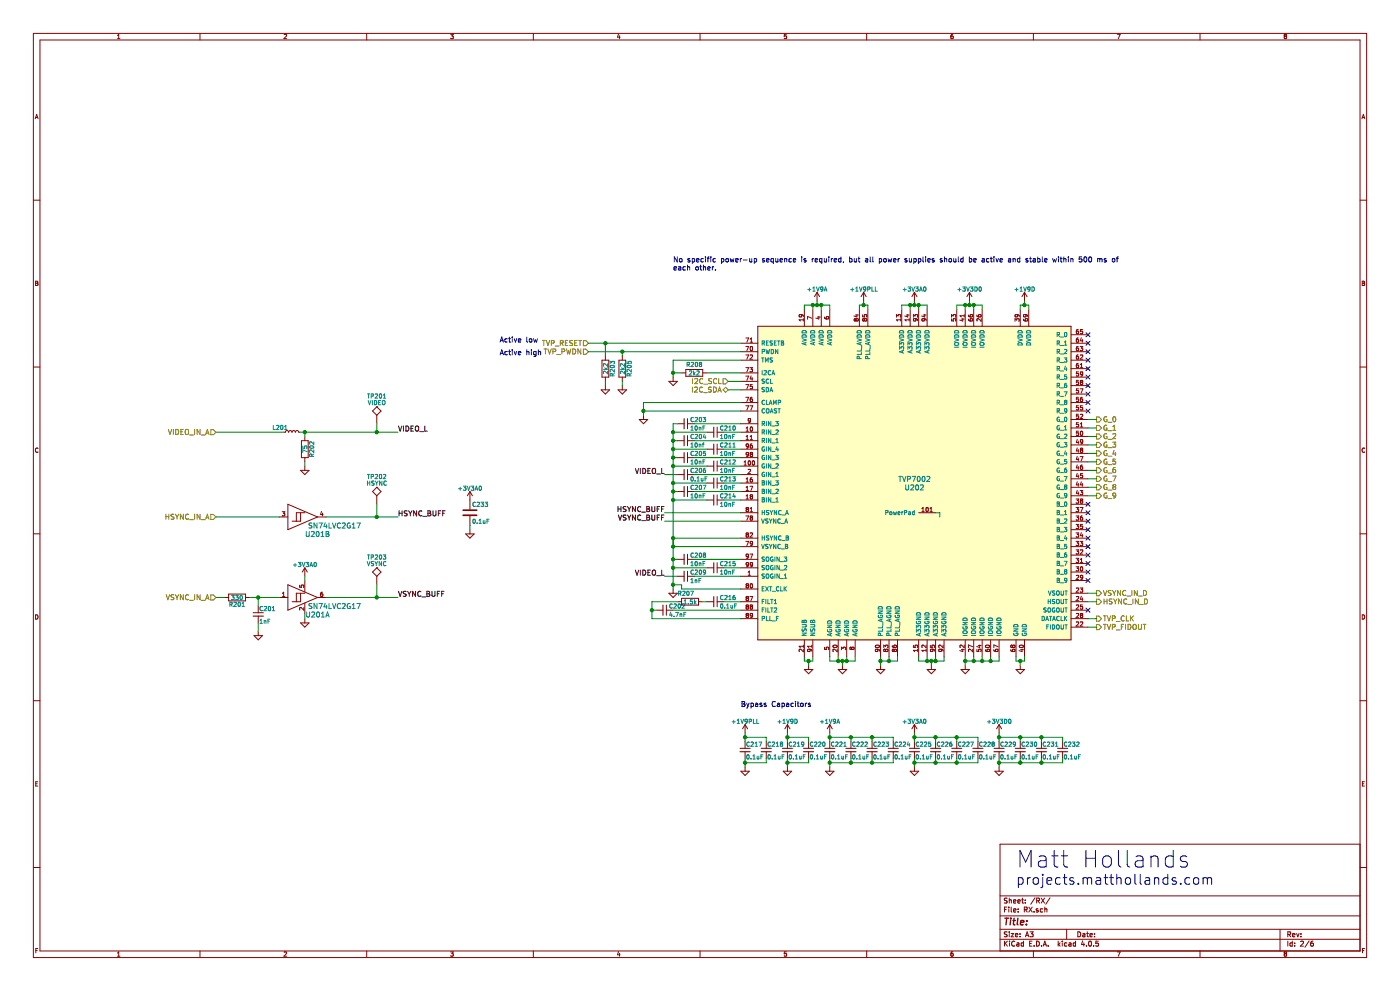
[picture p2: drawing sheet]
EESchema Schematic File Version 2
LIBS:power
LIBS:device
LIBS:transistors
LIBS:conn
LIBS:linear
LIBS:regul
LIBS:74xx
LIBS:cmos4000
LIBS:adc-dac
LIBS:memory
LIBS:xilinx
LIBS:microcontrollers
LIBS:dsp
LIBS:microchip
LIBS:analog_switches
LIBS:motorola
LIBS:texas
LIBS:intel
LIBS:audio
LIBS:interface
LIBS:digital-audio
LIBS:philips
LIBS:display
LIBS:cypress
LIBS:siliconi
LIBS:opto
LIBS:atmel
LIBS:contrib
LIBS:valves
LIBS:ADV7125
LIBS:TVP7002
LIBS:74LVC
LIBS:ice40hx8k-bg121
LIBS:More_Power
LIBS:Micron
LIBS:AD1580
LIBS:HP2VGA-cache
EELAYER 25 0
EELAYER END
$Descr A3 16535 11693
encoding utf-8
Sheet 2 6
Title ""
Date ""
Rev ""
Comp ""
Comment1 ""
Comment2 ""
Comment3 ""
Comment4 ""
$EndDescr
$Comp
L C_Small C204
U 1 1
P 8100 5200
F 0 "C204" V 8050 5250 50  0000 L CNN
F 1 "10nf" V 8150 5250 50  0000 L CNN
F 2 "Capacitors_SMD:C_0603" H 8100 5200 50  0001 C CNN
F 3 "" H 8100 5200 50  0000 C CNN
	1    8100 5200
	0    1    1    0   
$EndComp
$Comp
L C_Small C206
U 1 1
P 8100 5600
F 0 "C206" V 8050 5650 50  0000 L CNN
F 1 "0.1uF" V 8150 5650 50  0000 L CNN
F 2 "Capacitors_SMD:C_0603" H 8100 5600 50  0001 C CNN
F 3 "" H 8100 5600 50  0000 C CNN
	1    8100 5600
	0    1    1    0   
$EndComp
$Comp
L C_Small C203
U 1 1
P 8100 5000
F 0 "C203" V 8050 5050 50  0000 L CNN
F 1 "10nF" V 8150 5050 50  0000 L CNN
F 2 "Capacitors_SMD:C_0603" H 8100 5000 50  0001 C CNN
F 3 "" H 8100 5000 50  0000 C CNN
	1    8100 5000
	0    1    1    0   
$EndComp
$Comp
L C_Small C214
U 1 1
P 8450 5900
F 0 "C214" V 8400 5950 50  0000 L CNN
F 1 "10nF" V 8500 5950 50  0000 L CNN
F 2 "Capacitors_SMD:C_0603" H 8450 5900 50  0001 C CNN
F 3 "" H 8450 5900 50  0000 C CNN
	1    8450 5900
	0    1    1    0   
$EndComp
$Comp
L C_Small C210
U 1 1
P 8450 5100
F 0 "C210" V 8400 5150 50  0000 L CNN
F 1 "10nF" V 8500 5150 50  0000 L CNN
F 2 "Capacitors_SMD:C_0603" H 8450 5100 50  0001 C CNN
F 3 "" H 8450 5100 50  0000 C CNN
	1    8450 5100
	0    1    1    0   
$EndComp
$Comp
L C_Small C211
U 1 1
P 8450 5300
F 0 "C211" V 8400 5350 50  0000 L CNN
F 1 "10nF" V 8500 5350 50  0000 L CNN
F 2 "Capacitors_SMD:C_0603" H 8450 5300 50  0001 C CNN
F 3 "" H 8450 5300 50  0000 C CNN
	1    8450 5300
	0    1    1    0   
$EndComp
$Comp
L C_Small C205
U 1 1
P 8100 5400
F 0 "C205" V 8050 5450 50  0000 L CNN
F 1 "10nF" V 8150 5450 50  0000 L CNN
F 2 "Capacitors_SMD:C_0603" H 8100 5400 50  0001 C CNN
F 3 "" H 8100 5400 50  0000 C CNN
	1    8100 5400
	0    1    1    0   
$EndComp
$Comp
L C_Small C212
U 1 1
P 8450 5500
F 0 "C212" V 8400 5550 50  0000 L CNN
F 1 "10nF" V 8500 5550 50  0000 L CNN
F 2 "Capacitors_SMD:C_0603" H 8450 5500 50  0001 C CNN
F 3 "" H 8450 5500 50  0000 C CNN
	1    8450 5500
	0    1    1    0   
$EndComp
$Comp
L C_Small C213
U 1 1
P 8450 5700
F 0 "C213" V 8400 5750 50  0000 L CNN
F 1 "10nF" V 8500 5750 50  0000 L CNN
F 2 "Capacitors_SMD:C_0603" H 8450 5700 50  0001 C CNN
F 3 "" H 8450 5700 50  0000 C CNN
	1    8450 5700
	0    1    1    0   
$EndComp
$Comp
L C_Small C207
U 1 1
P 8100 5800
F 0 "C207" V 8050 5850 50  0000 L CNN
F 1 "10nF" V 8150 5850 50  0000 L CNN
F 2 "Capacitors_SMD:C_0603" H 8100 5800 50  0001 C CNN
F 3 "" H 8100 5800 50  0000 C CNN
	1    8100 5800
	0    1    1    0   
$EndComp
$Comp
L C_Small C208
U 1 1
P 8100 6600
F 0 "C208" V 8050 6650 50  0000 L CNN
F 1 "10nF" V 8150 6650 50  0000 L CNN
F 2 "Capacitors_SMD:C_0603" H 8100 6600 50  0001 C CNN
F 3 "" H 8100 6600 50  0000 C CNN
	1    8100 6600
	0    1    1    0   
$EndComp
$Comp
L C_Small C215
U 1 1
P 8450 6700
F 0 "C215" V 8400 6750 50  0000 L CNN
F 1 "10nF" V 8500 6750 50  0000 L CNN
F 2 "Capacitors_SMD:C_0603" H 8450 6700 50  0001 C CNN
F 3 "" H 8450 6700 50  0000 C CNN
	1    8450 6700
	0    1    1    0   
$EndComp
$Comp
L C_Small C209
U 1 1
P 8100 6800
F 0 "C209" V 8050 6850 50  0000 L CNN
F 1 "1nF" V 8150 6850 50  0000 L CNN
F 2 "Capacitors_SMD:C_0603" H 8100 6800 50  0001 C CNN
F 3 "" H 8100 6800 50  0000 C CNN
	1    8100 6800
	0    1    1    0   
$EndComp
$Comp
L GND #PWR059
U 1 1
P 7950 6950
F 0 "#PWR059" H 7950 6700 50  0001 C CNN
F 1 "GND" H 7950 6800 50  0001 C CNN
F 2 "" H 7950 6950 50  0000 C CNN
F 3 "" H 7950 6950 50  0000 C CNN
	1    7950 6950
	1    0    0    -1  
$EndComp
$Comp
L C_Small C216
U 1 1
P 8450 7100
F 0 "C216" V 8400 7150 50  0000 L CNN
F 1 "0.1uF" V 8500 7150 50  0000 L CNN
F 2 "Capacitors_SMD:C_0603" H 8450 7100 50  0001 C CNN
F 3 "" H 8450 7100 50  0000 C CNN
	1    8450 7100
	0    1    1    0   
$EndComp
$Comp
L C_Small C202
U 1 1
P 7850 7200
F 0 "C202" V 7800 7250 50  0000 L CNN
F 1 "4.7nF" V 7900 7250 50  0000 L CNN
F 2 "Capacitors_SMD:C_0603" H 7850 7200 50  0001 C CNN
F 3 "" H 7850 7200 50  0000 C CNN
	1    7850 7200
	0    1    1    0   
$EndComp
$Comp
L GND #PWR060
U 1 1
P 7950 4450
F 0 "#PWR060" H 7950 4200 50  0001 C CNN
F 1 "GND" H 7950 4300 50  0001 C CNN
F 2 "" H 7950 4450 50  0000 C CNN
F 3 "" H 7950 4450 50  0000 C CNN
	1    7950 4450
	1    0    0    -1  
$EndComp
$Comp
L R R207
U 1 1
P 8150 7100
F 0 "R207" V 8050 7050 50  0000 C CNN
F 1 "1.5k" V 8150 7100 50  0000 C CNN
F 2 "Resistors_SMD:R_0603" V 8080 7100 50  0001 C CNN
F 3 "" H 8150 7100 50  0000 C CNN
	1    8150 7100
	0    1    1    0   
$EndComp
Text Notes 7950 3200 0    60   ~ 0
No specific power-up sequence is required, but all power supplies should be active and stable within 500 ms of\neach other.
$Comp
L R R203
U 1 1
P 7150 4350
F 0 "R203" V 7230 4350 50  0000 C CNN
F 1 "2k2" V 7150 4350 50  0000 C CNN
F 2 "Resistors_SMD:R_0603" V 7080 4350 50  0001 C CNN
F 3 "" H 7150 4350 50  0000 C CNN
	1    7150 4350
	1    0    0    -1  
$EndComp
$Comp
L R R205
U 1 1
P 7350 4350
F 0 "R205" V 7430 4350 50  0000 C CNN
F 1 "2k2" V 7350 4350 50  0000 C CNN
F 2 "Resistors_SMD:R_0603" V 7280 4350 50  0001 C CNN
F 3 "" H 7350 4350 50  0000 C CNN
	1    7350 4350
	1    0    0    -1  
$EndComp
$Comp
L GND #PWR061
U 1 1
P 7150 4550
F 0 "#PWR061" H 7150 4300 50  0001 C CNN
F 1 "GND" H 7150 4400 50  0001 C CNN
F 2 "" H 7150 4550 50  0000 C CNN
F 3 "" H 7150 4550 50  0000 C CNN
	1    7150 4550
	1    0    0    -1  
$EndComp
$Comp
L GND #PWR062
U 1 1
P 7350 4550
F 0 "#PWR062" H 7350 4300 50  0001 C CNN
F 1 "GND" H 7350 4400 50  0001 C CNN
F 2 "" H 7350 4550 50  0000 C CNN
F 3 "" H 7350 4550 50  0000 C CNN
	1    7350 4550
	1    0    0    -1  
$EndComp
$Comp
L GND #PWR063
U 1 1
P 9550 7850
F 0 "#PWR063" H 9550 7600 50  0001 C CNN
F 1 "GND" H 9550 7700 50  0001 C CNN
F 2 "" H 9550 7850 50  0000 C CNN
F 3 "" H 9550 7850 50  0000 C CNN
	1    9550 7850
	1    0    0    -1  
$EndComp
$Comp
L GND #PWR064
U 1 1
P 9950 7850
F 0 "#PWR064" H 9950 7600 50  0001 C CNN
F 1 "GND" H 9950 7700 50  0001 C CNN
F 2 "" H 9950 7850 50  0000 C CNN
F 3 "" H 9950 7850 50  0000 C CNN
	1    9950 7850
	1    0    0    -1  
$EndComp
$Comp
L GND #PWR065
U 1 1
P 10400 7850
F 0 "#PWR065" H 10400 7600 50  0001 C CNN
F 1 "GND" H 10400 7700 50  0001 C CNN
F 2 "" H 10400 7850 50  0000 C CNN
F 3 "" H 10400 7850 50  0000 C CNN
	1    10400 7850
	1    0    0    -1  
$EndComp
$Comp
L GND #PWR066
U 1 1
P 11000 7850
F 0 "#PWR066" H 11000 7600 50  0001 C CNN
F 1 "GND" H 11000 7700 50  0001 C CNN
F 2 "" H 11000 7850 50  0000 C CNN
F 3 "" H 11000 7850 50  0000 C CNN
	1    11000 7850
	1    0    0    -1  
$EndComp
$Comp
L GND #PWR067
U 1 1
P 11400 7850
F 0 "#PWR067" H 11400 7600 50  0001 C CNN
F 1 "GND" H 11400 7700 50  0001 C CNN
F 2 "" H 11400 7850 50  0000 C CNN
F 3 "" H 11400 7850 50  0000 C CNN
	1    11400 7850
	1    0    0    -1  
$EndComp
$Comp
L GND #PWR068
U 1 1
P 12050 7850
F 0 "#PWR068" H 12050 7600 50  0001 C CNN
F 1 "GND" H 12050 7700 50  0001 C CNN
F 2 "" H 12050 7850 50  0000 C CNN
F 3 "" H 12050 7850 50  0000 C CNN
	1    12050 7850
	1    0    0    -1  
$EndComp
$Comp
L +1V9D #PWR069
U 1 1
P 12100 3550
F 0 "#PWR069" H 12100 3400 50  0001 C CNN
F 1 "+1V9D" H 12100 3690 50  0000 C CNN
F 2 "" H 12100 3550 50  0000 C CNN
F 3 "" H 12100 3550 50  0000 C CNN
	1    12100 3550
	1    0    0    -1  
$EndComp
$Comp
L +1V9PLL #PWR070
U 1 1
P 10200 3550
F 0 "#PWR070" H 10200 3400 50  0001 C CNN
F 1 "+1V9PLL" H 10200 3690 50  0000 C CNN
F 2 "" H 10200 3550 50  0000 C CNN
F 3 "" H 10200 3550 50  0000 C CNN
	1    10200 3550
	1    0    0    -1  
$EndComp
$Comp
L +1V9A #PWR071
U 1 1
P 9650 3550
F 0 "#PWR071" H 9650 3400 50  0001 C CNN
F 1 "+1V9A" H 9650 3690 50  0000 C CNN
F 2 "" H 9650 3550 50  0000 C CNN
F 3 "" H 9650 3550 50  0000 C CNN
	1    9650 3550
	1    0    0    -1  
$EndComp
$Comp
L +1V9A #PWR072
U 1 1
P 9800 8650
F 0 "#PWR072" H 9800 8500 50  0001 C CNN
F 1 "+1V9A" H 9800 8790 50  0000 C CNN
F 2 "" H 9800 8650 50  0000 C CNN
F 3 "" H 9800 8650 50  0000 C CNN
	1    9800 8650
	1    0    0    -1  
$EndComp
$Comp
L C_Small C221
U 1 1
P 9800 8850
F 0 "C221" H 9810 8920 50  0000 L CNN
F 1 "0.1uF" H 9810 8770 50  0000 L CNN
F 2 "Capacitors_SMD:C_0603" H 9800 8850 50  0001 C CNN
F 3 "" H 9800 8850 50  0000 C CNN
	1    9800 8850
	1    0    0    -1  
$EndComp
$Comp
L C_Small C222
U 1 1
P 10050 8850
F 0 "C222" H 10060 8920 50  0000 L CNN
F 1 "0.1uF" H 10060 8770 50  0000 L CNN
F 2 "Capacitors_SMD:C_0603" H 10050 8850 50  0001 C CNN
F 3 "" H 10050 8850 50  0000 C CNN
	1    10050 8850
	1    0    0    -1  
$EndComp
$Comp
L C_Small C223
U 1 1
P 10300 8850
F 0 "C223" H 10310 8920 50  0000 L CNN
F 1 "0.1uF" H 10310 8770 50  0000 L CNN
F 2 "Capacitors_SMD:C_0603" H 10300 8850 50  0001 C CNN
F 3 "" H 10300 8850 50  0000 C CNN
	1    10300 8850
	1    0    0    -1  
$EndComp
$Comp
L C_Small C224
U 1 1
P 10550 8850
F 0 "C224" H 10560 8920 50  0000 L CNN
F 1 "0.1uF" H 10560 8770 50  0000 L CNN
F 2 "Capacitors_SMD:C_0603" H 10550 8850 50  0001 C CNN
F 3 "" H 10550 8850 50  0000 C CNN
	1    10550 8850
	1    0    0    -1  
$EndComp
$Comp
L GND #PWR073
U 1 1
P 9800 9050
F 0 "#PWR073" H 9800 8800 50  0001 C CNN
F 1 "GND" H 9800 8900 50  0001 C CNN
F 2 "" H 9800 9050 50  0000 C CNN
F 3 "" H 9800 9050 50  0000 C CNN
	1    9800 9050
	1    0    0    -1  
$EndComp
$Comp
L C_Small C225
U 1 1
P 10800 8850
F 0 "C225" H 10810 8920 50  0000 L CNN
F 1 "0.1uF" H 10810 8770 50  0000 L CNN
F 2 "Capacitors_SMD:C_0603" H 10800 8850 50  0001 C CNN
F 3 "" H 10800 8850 50  0000 C CNN
	1    10800 8850
	1    0    0    -1  
$EndComp
$Comp
L C_Small C226
U 1 1
P 11050 8850
F 0 "C226" H 11060 8920 50  0000 L CNN
F 1 "0.1uF" H 11060 8770 50  0000 L CNN
F 2 "Capacitors_SMD:C_0603" H 11050 8850 50  0001 C CNN
F 3 "" H 11050 8850 50  0000 C CNN
	1    11050 8850
	1    0    0    -1  
$EndComp
$Comp
L C_Small C227
U 1 1
P 11300 8850
F 0 "C227" H 11310 8920 50  0000 L CNN
F 1 "0.1uF" H 11310 8770 50  0000 L CNN
F 2 "Capacitors_SMD:C_0603" H 11300 8850 50  0001 C CNN
F 3 "" H 11300 8850 50  0000 C CNN
	1    11300 8850
	1    0    0    -1  
$EndComp
$Comp
L C_Small C228
U 1 1
P 11550 8850
F 0 "C228" H 11560 8920 50  0000 L CNN
F 1 "0.1uF" H 11560 8770 50  0000 L CNN
F 2 "Capacitors_SMD:C_0603" H 11550 8850 50  0001 C CNN
F 3 "" H 11550 8850 50  0000 C CNN
	1    11550 8850
	1    0    0    -1  
$EndComp
$Comp
L GND #PWR074
U 1 1
P 10800 9050
F 0 "#PWR074" H 10800 8800 50  0001 C CNN
F 1 "GND" H 10800 8900 50  0001 C CNN
F 2 "" H 10800 9050 50  0000 C CNN
F 3 "" H 10800 9050 50  0000 C CNN
	1    10800 9050
	1    0    0    -1  
$EndComp
$Comp
L C_Small C229
U 1 1
P 11800 8850
F 0 "C229" H 11810 8920 50  0000 L CNN
F 1 "0.1uF" H 11810 8770 50  0000 L CNN
F 2 "Capacitors_SMD:C_0603" H 11800 8850 50  0001 C CNN
F 3 "" H 11800 8850 50  0000 C CNN
	1    11800 8850
	1    0    0    -1  
$EndComp
$Comp
L C_Small C230
U 1 1
P 12050 8850
F 0 "C230" H 12060 8920 50  0000 L CNN
F 1 "0.1uF" H 12060 8770 50  0000 L CNN
F 2 "Capacitors_SMD:C_0603" H 12050 8850 50  0001 C CNN
F 3 "" H 12050 8850 50  0000 C CNN
	1    12050 8850
	1    0    0    -1  
$EndComp
$Comp
L C_Small C231
U 1 1
P 12300 8850
F 0 "C231" H 12310 8920 50  0000 L CNN
F 1 "0.1uF" H 12310 8770 50  0000 L CNN
F 2 "Capacitors_SMD:C_0603" H 12300 8850 50  0001 C CNN
F 3 "" H 12300 8850 50  0000 C CNN
	1    12300 8850
	1    0    0    -1  
$EndComp
$Comp
L C_Small C232
U 1 1
P 12550 8850
F 0 "C232" H 12560 8920 50  0000 L CNN
F 1 "0.1uF" H 12560 8770 50  0000 L CNN
F 2 "Capacitors_SMD:C_0603" H 12550 8850 50  0001 C CNN
F 3 "" H 12550 8850 50  0000 C CNN
	1    12550 8850
	1    0    0    -1  
$EndComp
$Comp
L GND #PWR075
U 1 1
P 11800 9050
F 0 "#PWR075" H 11800 8800 50  0001 C CNN
F 1 "GND" H 11800 8900 50  0001 C CNN
F 2 "" H 11800 9050 50  0000 C CNN
F 3 "" H 11800 9050 50  0000 C CNN
	1    11800 9050
	1    0    0    -1  
$EndComp
$Comp
L C_Small C217
U 1 1
P 8800 8850
F 0 "C217" H 8810 8920 50  0000 L CNN
F 1 "0.1uF" H 8810 8770 50  0000 L CNN
F 2 "Capacitors_SMD:C_0603" H 8800 8850 50  0001 C CNN
F 3 "" H 8800 8850 50  0000 C CNN
	1    8800 8850
	1    0    0    -1  
$EndComp
$Comp
L C_Small C218
U 1 1
P 9050 8850
F 0 "C218" H 9060 8920 50  0000 L CNN
F 1 "0.1uF" H 9060 8770 50  0000 L CNN
F 2 "Capacitors_SMD:C_0603" H 9050 8850 50  0001 C CNN
F 3 "" H 9050 8850 50  0000 C CNN
	1    9050 8850
	1    0    0    -1  
$EndComp
$Comp
L GND #PWR076
U 1 1
P 8800 9050
F 0 "#PWR076" H 8800 8800 50  0001 C CNN
F 1 "GND" H 8800 8900 50  0001 C CNN
F 2 "" H 8800 9050 50  0000 C CNN
F 3 "" H 8800 9050 50  0000 C CNN
	1    8800 9050
	1    0    0    -1  
$EndComp
$Comp
L +1V9PLL #PWR077
U 1 1
P 8800 8650
F 0 "#PWR077" H 8800 8500 50  0001 C CNN
F 1 "+1V9PLL" H 8800 8790 50  0000 C CNN
F 2 "" H 8800 8650 50  0000 C CNN
F 3 "" H 8800 8650 50  0000 C CNN
	1    8800 8650
	1    0    0    -1  
$EndComp
$Comp
L C_Small C219
U 1 1
P 9300 8850
F 0 "C219" H 9310 8920 50  0000 L CNN
F 1 "0.1uF" H 9310 8770 50  0000 L CNN
F 2 "Capacitors_SMD:C_0603" H 9300 8850 50  0001 C CNN
F 3 "" H 9300 8850 50  0000 C CNN
	1    9300 8850
	1    0    0    -1  
$EndComp
$Comp
L C_Small C220
U 1 1
P 9550 8850
F 0 "C220" H 9560 8920 50  0000 L CNN
F 1 "0.1uF" H 9560 8770 50  0000 L CNN
F 2 "Capacitors_SMD:C_0603" H 9550 8850 50  0001 C CNN
F 3 "" H 9550 8850 50  0000 C CNN
	1    9550 8850
	1    0    0    -1  
$EndComp
$Comp
L GND #PWR078
U 1 1
P 9300 9050
F 0 "#PWR078" H 9300 8800 50  0001 C CNN
F 1 "GND" H 9300 8900 50  0001 C CNN
F 2 "" H 9300 9050 50  0000 C CNN
F 3 "" H 9300 9050 50  0000 C CNN
	1    9300 9050
	1    0    0    -1  
$EndComp
$Comp
L +1V9D #PWR079
U 1 1
P 9300 8650
F 0 "#PWR079" H 9300 8500 50  0001 C CNN
F 1 "+1V9D" H 9300 8790 50  0000 C CNN
F 2 "" H 9300 8650 50  0000 C CNN
F 3 "" H 9300 8650 50  0000 C CNN
	1    9300 8650
	1    0    0    -1  
$EndComp
Text Notes 8750 8350 0    60   ~ 0
Bypass Capacitors
Text Notes 5900 4050 0    60   ~ 0
Active low
Text Notes 5900 4200 0    60   ~ 0
Active high
$Comp
L GND #PWR080
U 1 1
P 11100 6100
F 0 "#PWR080" H 11100 5850 50  0001 C CNN
F 1 "GND" H 11100 5950 50  0001 C CNN
F 2 "" H 11100 6100 50  0000 C CNN
F 3 "" H 11100 6100 50  0000 C CNN
	1    11100 6100
	1    0    0    -1  
$EndComp
NoConn ~ 12850 6750
NoConn ~ 12850 6650
NoConn ~ 12850 6550
NoConn ~ 12850 6450
NoConn ~ 12850 6350
NoConn ~ 12850 6250
NoConn ~ 12850 6150
NoConn ~ 12850 6050
NoConn ~ 12850 5950
NoConn ~ 12850 4850
NoConn ~ 12850 4750
NoConn ~ 12850 4650
NoConn ~ 12850 4550
NoConn ~ 12850 4450
NoConn ~ 12850 4350
NoConn ~ 12850 4250
NoConn ~ 12850 4150
NoConn ~ 12850 4050
NoConn ~ 12850 6850
NoConn ~ 12850 3950
$Comp
L SN74LVC2G17 U201
U 1 1
P 3600 7050
F 0 "U201" H 3750 6850 60  0000 C CNN
F 1 "SN74LVC2G17" H 3950 6950 60  0000 C CNN
F 2 "TO_SOT_Packages_SMD:SOT-23-6_Handsoldering" H 3600 7050 60  0001 C CNN
F 3 "" H 3600 7050 60  0001 C CNN
	1    3600 7050
	1    0    0    -1  
$EndComp
$Comp
L SN74LVC2G17 U201
U 2 1
P 3600 6100
F 0 "U201" H 3750 5900 60  0000 C CNN
F 1 "SN74LVC2G17" H 3950 6000 60  0000 C CNN
F 2 "TO_SOT_Packages_SMD:SOT-23-6_Handsoldering" H 3600 6100 60  0001 C CNN
F 3 "" H 3600 6100 60  0001 C CNN
	2    3600 6100
	1    0    0    -1  
$EndComp
$Comp
L GND #PWR081
U 1 1
P 3600 7300
F 0 "#PWR081" H 3600 7050 50  0001 C CNN
F 1 "GND" H 3600 7150 50  0001 C CNN
F 2 "" H 3600 7300 50  0000 C CNN
F 3 "" H 3600 7300 50  0000 C CNN
	1    3600 7300
	1    0    0    -1  
$EndComp
$Comp
L R R201
U 1 1
P 2800 7050
F 0 "R201" V 2880 7050 50  0000 C CNN
F 1 "330" V 2800 7050 50  0000 C CNN
F 2 "Resistors_SMD:R_0603" V 2730 7050 50  0001 C CNN
F 3 "" H 2800 7050 50  0000 C CNN
	1    2800 7050
	0    1    1    0   
$EndComp
$Comp
L C_Small C201
U 1 1
P 3050 7250
F 0 "C201" H 3060 7320 50  0000 L CNN
F 1 "1nF" H 3060 7170 50  0000 L CNN
F 2 "Capacitors_SMD:C_0603" H 3050 7250 50  0001 C CNN
F 3 "" H 3050 7250 50  0000 C CNN
	1    3050 7250
	1    0    0    -1  
$EndComp
$Comp
L GND #PWR082
U 1 1
P 3050 7450
F 0 "#PWR082" H 3050 7200 50  0001 C CNN
F 1 "GND" H 3050 7300 50  0001 C CNN
F 2 "" H 3050 7450 50  0000 C CNN
F 3 "" H 3050 7450 50  0000 C CNN
	1    3050 7450
	1    0    0    -1  
$EndComp
$Comp
L L_Small L201
U 1 1
P 3450 5100
F 0 "L201" V 3500 5150 50  0000 L CNN
F 1 "L_Small" H 3480 5060 50  0001 L CNN
F 2 "Resistors_SMD:R_0603_HandSoldering" H 3450 5100 50  0001 C CNN
F 3 "" H 3450 5100 50  0000 C CNN
	1    3450 5100
	0    -1   -1   0   
$EndComp
$Comp
L R R202
U 1 1
P 3600 5300
F 0 "R202" V 3680 5300 50  0000 C CNN
F 1 "75" V 3600 5300 50  0000 C CNN
F 2 "Resistors_SMD:R_0603" V 3530 5300 50  0001 C CNN
F 3 "" H 3600 5300 50  0000 C CNN
	1    3600 5300
	1    0    0    -1  
$EndComp
$Comp
L GND #PWR083
U 1 1
P 3600 5500
F 0 "#PWR083" H 3600 5250 50  0001 C CNN
F 1 "GND" H 3600 5350 50  0001 C CNN
F 2 "" H 3600 5500 50  0000 C CNN
F 3 "" H 3600 5500 50  0000 C CNN
	1    3600 5500
	1    0    0    -1  
$EndComp
NoConn ~ 12850 7200
$Comp
L R R208
U 1 1
P 8200 4400
F 0 "R208" V 8100 4400 50  0000 C CNN
F 1 "2k2" V 8200 4400 50  0000 C CNN
F 2 "Resistors_SMD:R_0603" V 8130 4400 50  0001 C CNN
F 3 "" H 8200 4400 50  0000 C CNN
	1    8200 4400
	0    1    1    0   
$EndComp
$Comp
L TEST TP202
U 1 1
P 4450 5950
F 0 "TP202" H 4450 6250 50  0000 C BNN
F 1 "HSYNC" H 4450 6200 50  0000 C CNN
F 2 "Measurement_Points:Measurement_Point_Round-SMD-Pad_Small" H 4450 5950 50  0001 C CNN
F 3 "" H 4450 5950 50  0000 C CNN
	1    4450 5950
	1    0    0    -1  
$EndComp
$Comp
L TEST TP203
U 1 1
P 4450 6900
F 0 "TP203" H 4450 7200 50  0000 C BNN
F 1 "VSYNC" H 4450 7150 50  0000 C CNN
F 2 "Measurement_Points:Measurement_Point_Round-SMD-Pad_Small" H 4450 6900 50  0001 C CNN
F 3 "" H 4450 6900 50  0000 C CNN
	1    4450 6900
	1    0    0    -1  
$EndComp
$Comp
L TEST TP201
U 1 1
P 4450 5000
F 0 "TP201" H 4450 5300 50  0000 C BNN
F 1 "VIDEO" H 4450 5250 50  0000 C CNN
F 2 "Measurement_Points:Measurement_Point_Round-SMD-Pad_Small" H 4450 5000 50  0001 C CNN
F 3 "" H 4450 5000 50  0000 C CNN
	1    4450 5000
	1    0    0    -1  
$EndComp
Text Notes 12000 10250 0    197  ~ 0
Matt Hollands
Text Notes 12000 10450 0    118  ~ 0
projects.matthollands.com\n
$Comp
L TVP7002 U202
U 1 1
P 10800 5700
F 0 "U202" H 10800 5650 60  0000 C CNN
F 1 "TVP7002" H 10800 5750 60  0000 C CNN
F 2 "TI:TQFP-100_14x14mm_Pitch0.5mm-PowerPad" H 10800 5700 60  0001 C CNN
F 3 "" H 10800 5700 60  0001 C CNN
	1    10800 5700
	1    0    0    -1  
$EndComp
Text HLabel 2550 5100 0    60   Input ~ 0
VIDEO_IN_A
Text HLabel 6950 4050 0    60   Input ~ 0
TVP_RESET
Text HLabel 6950 4150 0    60   Input ~ 0
TVP_PWDN
Text HLabel 2550 6100 0    60   Input ~ 0
HSYNC_IN_A
Text HLabel 2550 7050 0    60   Input ~ 0
VSYNC_IN_A
Text HLabel 8600 4500 0    60   Input ~ 0
I2C_SCL
Text HLabel 8600 4600 0    60   BiDi ~ 0
I2C_SDA
Text Label 4700 6100 0    60   ~ 0
HSYNC_BUFF
Text Label 4700 7050 0    60   ~ 0
VSYNC_BUFF
Text Label 4700 5100 0    60   ~ 0
VIDEO_L
Text Label 7850 5600 2    60   ~ 0
VIDEO_L
Text Label 7850 6800 2    60   ~ 0
VIDEO_L
Text Label 7850 6050 2    60   ~ 0
HSYNC_BUFF
Text Label 7850 6150 2    60   ~ 0
VSYNC_BUFF
Text HLabel 12950 4950 2    60   Output ~ 0
G_0
Text HLabel 12950 5050 2    60   Output ~ 0
G_1
Text HLabel 12950 5150 2    60   Output ~ 0
G_2
Text HLabel 12950 5250 2    60   Output ~ 0
G_3
Text HLabel 12950 5350 2    60   Output ~ 0
G_4
Text HLabel 12950 5450 2    60   Output ~ 0
G_5
Text HLabel 12950 5550 2    60   Output ~ 0
G_6
Text HLabel 12950 5650 2    60   Output ~ 0
G_7
Text HLabel 12950 5750 2    60   Output ~ 0
G_8
Text HLabel 12950 5850 2    60   Output ~ 0
G_9
Text HLabel 12950 7000 2    60   Output ~ 0
VSYNC_IN_D
Text HLabel 12950 7300 2    60   Output ~ 0
TVP_CLK
Text HLabel 12950 7100 2    60   Output ~ 0
HSYNC_IN_D
Text HLabel 12950 7400 2    60   Output ~ 0
TVP_FIDOUT
$Comp
L +3V3D0 #PWR084
U 1 1
P 11450 3550
F 0 "#PWR084" H 11450 3400 50  0001 C CNN
F 1 "+3V3D0" H 11450 3690 50  0000 C CNN
F 2 "" H 11450 3550 50  0000 C CNN
F 3 "" H 11450 3550 50  0000 C CNN
	1    11450 3550
	1    0    0    -1  
$EndComp
$Comp
L +3V3D0 #PWR085
U 1 1
P 11800 8650
F 0 "#PWR085" H 11800 8500 50  0001 C CNN
F 1 "+3V3D0" H 11800 8790 50  0000 C CNN
F 2 "" H 11800 8650 50  0000 C CNN
F 3 "" H 11800 8650 50  0000 C CNN
	1    11800 8650
	1    0    0    -1  
$EndComp
$Comp
L +3V3A0 #PWR086
U 1 1
P 3600 6800
F 0 "#PWR086" H 3600 6650 50  0001 C CNN
F 1 "+3V3A0" H 3600 6940 50  0000 C CNN
F 2 "" H 3600 6800 50  0000 C CNN
F 3 "" H 3600 6800 50  0000 C CNN
	1    3600 6800
	1    0    0    -1  
$EndComp
$Comp
L +3V3A0 #PWR087
U 1 1
P 10800 3550
F 0 "#PWR087" H 10800 3400 50  0001 C CNN
F 1 "+3V3A0" H 10800 3690 50  0000 C CNN
F 2 "" H 10800 3550 50  0000 C CNN
F 3 "" H 10800 3550 50  0000 C CNN
	1    10800 3550
	1    0    0    -1  
$EndComp
$Comp
L +3V3A0 #PWR088
U 1 1
P 10800 8650
F 0 "#PWR088" H 10800 8500 50  0001 C CNN
F 1 "+3V3A0" H 10800 8790 50  0000 C CNN
F 2 "" H 10800 8650 50  0000 C CNN
F 3 "" H 10800 8650 50  0000 C CNN
	1    10800 8650
	1    0    0    -1  
$EndComp
$Comp
L C C233
U 1 1
P 5550 6050
F 0 "C233" H 5575 6150 50  0000 L CNN
F 1 "0.1uF" H 5575 5950 50  0000 L CNN
F 2 "Capacitors_SMD:C_0603" H 5588 5900 50  0001 C CNN
F 3 "" H 5550 6050 50  0000 C CNN
	1    5550 6050
	1    0    0    -1  
$EndComp
$Comp
L +3V3A0 #PWR089
U 1 1
P 5550 5900
F 0 "#PWR089" H 5550 5750 50  0001 C CNN
F 1 "+3V3A0" H 5550 6040 50  0000 C CNN
F 2 "" H 5550 5900 50  0000 C CNN
F 3 "" H 5550 5900 50  0000 C CNN
	1    5550 5900
	1    0    0    -1  
$EndComp
$Comp
L GND #PWR090
U 1 1
P 5550 6250
F 0 "#PWR090" H 5550 6000 50  0001 C CNN
F 1 "GND" H 5550 6100 50  0001 C CNN
F 2 "" H 5550 6250 50  0000 C CNN
F 3 "" H 5550 6250 50  0000 C CNN
	1    5550 6250
	1    0    0    -1  
$EndComp
$Comp
L GND #PWR091
U 1 1
P 7600 4900
F 0 "#PWR091" H 7600 4650 50  0001 C CNN
F 1 "GND" H 7600 4750 50  0001 C CNN
F 2 "" H 7600 4900 50  0000 C CNN
F 3 "" H 7600 4900 50  0000 C CNN
	1    7600 4900
	1    0    0    -1  
$EndComp
Wire Wire Line
	8600 4500 8750 4500
Wire Wire Line
	8300 7100 8350 7100
Wire Wire Line
	7700 7100 8000 7100
Connection ~ 7700 7200
Wire Wire Line
	7750 7200 7700 7200
Wire Wire Line
	7700 7300 8750 7300
Wire Wire Line
	7700 7100 7700 7300
Wire Wire Line
	7950 7200 8750 7200
Wire Wire Line
	8550 7100 8750 7100
Connection ~ 7950 6700
Connection ~ 7950 6600
Wire Wire Line
	7950 6600 8000 6600
Wire Wire Line
	7950 6700 8350 6700
Wire Wire Line
	8200 6800 8750 6800
Wire Wire Line
	8750 6700 8550 6700
Wire Wire Line
	8200 6600 8750 6600
Wire Wire Line
	8200 5200 8750 5200
Wire Wire Line
	8200 5600 8750 5600
Wire Wire Line
	8000 5600 7850 5600
Wire Wire Line
	8750 5900 8550 5900
Wire Wire Line
	8200 5800 8750 5800
Wire Wire Line
	8750 5700 8550 5700
Wire Wire Line
	8550 5500 8750 5500
Wire Wire Line
	8750 5400 8200 5400
Wire Wire Line
	8550 5300 8750 5300
Wire Wire Line
	8200 5000 8750 5000
Wire Wire Line
	8750 5100 8550 5100
Wire Wire Line
	8000 5000 7950 5000
Wire Wire Line
	7950 5800 8000 5800
Wire Wire Line
	7950 5400 8000 5400
Connection ~ 7950 5400
Wire Wire Line
	7950 5500 8350 5500
Connection ~ 7950 5500
Wire Wire Line
	7950 5300 8350 5300
Connection ~ 7950 5300
Wire Wire Line
	8350 5100 7950 5100
Connection ~ 7950 5100
Wire Wire Line
	7950 5700 8350 5700
Connection ~ 7950 5700
Connection ~ 7950 5800
Wire Wire Line
	7950 5000 7950 6950
Wire Wire Line
	12850 7000 12950 7000
Wire Wire Line
	12950 7100 12850 7100
Wire Wire Line
	8600 4600 8750 4600
Wire Wire Line
	8000 6800 7850 6800
Wire Wire Line
	7950 4250 8750 4250
Wire Wire Line
	12850 7300 12950 7300
Wire Wire Line
	12850 7400 12950 7400
Wire Wire Line
	7350 4550 7350 4500
Wire Wire Line
	7150 4500 7150 4550
Wire Wire Line
	6950 4150 8750 4150
Wire Wire Line
	7350 4150 7350 4200
Wire Wire Line
	7150 4200 7150 4050
Wire Wire Line
	6950 4050 8750 4050
Connection ~ 7150 4050
Connection ~ 7350 4150
Wire Wire Line
	9500 7750 9500 7800
Wire Wire Line
	9500 7800 9600 7800
Wire Wire Line
	9600 7800 9600 7750
Wire Wire Line
	9800 7750 9800 7800
Wire Wire Line
	10100 7800 10100 7750
Wire Wire Line
	9800 7800 10100 7800
Wire Wire Line
	10000 7750 10000 7800
Connection ~ 10000 7800
Wire Wire Line
	9900 7800 9900 7750
Connection ~ 9900 7800
Wire Wire Line
	10400 7750 10400 7850
Wire Wire Line
	10400 7800 10600 7800
Wire Wire Line
	10600 7800 10600 7750
Wire Wire Line
	10500 7750 10500 7800
Connection ~ 10500 7800
Wire Wire Line
	10850 7750 10850 7800
Wire Wire Line
	10850 7800 11150 7800
Wire Wire Line
	11150 7800 11150 7750
Wire Wire Line
	11050 7750 11050 7800
Connection ~ 11050 7800
Wire Wire Line
	10950 7800 10950 7750
Connection ~ 10950 7800
Wire Wire Line
	11400 7750 11400 7850
Wire Wire Line
	11400 7800 11800 7800
Wire Wire Line
	11800 7800 11800 7750
Wire Wire Line
	11700 7750 11700 7800
Connection ~ 11700 7800
Wire Wire Line
	11600 7800 11600 7750
Connection ~ 11600 7800
Wire Wire Line
	11500 7750 11500 7800
Connection ~ 11500 7800
Wire Wire Line
	12000 7750 12000 7800
Wire Wire Line
	12000 7800 12100 7800
Wire Wire Line
	12100 7800 12100 7750
Wire Wire Line
	9550 7800 9550 7850
Connection ~ 9550 7800
Wire Wire Line
	9950 7800 9950 7850
Connection ~ 9950 7800
Connection ~ 10400 7800
Wire Wire Line
	11000 7800 11000 7850
Connection ~ 11000 7800
Connection ~ 11400 7800
Wire Wire Line
	12050 7850 12050 7800
Connection ~ 12050 7800
Wire Wire Line
	11300 3650 11300 3600
Wire Wire Line
	11300 3600 11600 3600
Wire Wire Line
	11600 3600 11600 3650
Wire Wire Line
	11500 3650 11500 3600
Connection ~ 11500 3600
Wire Wire Line
	11400 3650 11400 3600
Connection ~ 11400 3600
Wire Wire Line
	11450 3600 11450 3550
Connection ~ 11450 3600
Wire Wire Line
	12050 3650 12050 3600
Wire Wire Line
	12050 3600 12150 3600
Wire Wire Line
	12150 3600 12150 3650
Wire Wire Line
	12100 3600 12100 3550
Connection ~ 12100 3600
Wire Wire Line
	10650 3650 10650 3600
Wire Wire Line
	10650 3600 10950 3600
Wire Wire Line
	10950 3600 10950 3650
Wire Wire Line
	10850 3650 10850 3600
Connection ~ 10850 3600
Wire Wire Line
	10750 3650 10750 3600
Connection ~ 10750 3600
Wire Wire Line
	10800 3600 10800 3550
Connection ~ 10800 3600
Wire Wire Line
	10150 3650 10150 3600
Wire Wire Line
	10150 3600 10250 3600
Wire Wire Line
	10250 3600 10250 3650
Wire Wire Line
	10200 3600 10200 3550
Connection ~ 10200 3600
Wire Wire Line
	9500 3650 9500 3600
Wire Wire Line
	9500 3600 9800 3600
Wire Wire Line
	9800 3600 9800 3650
Wire Wire Line
	9700 3650 9700 3600
Connection ~ 9700 3600
Wire Wire Line
	9600 3650 9600 3600
Connection ~ 9600 3600
Wire Wire Line
	9650 3600 9650 3550
Connection ~ 9650 3600
Wire Wire Line
	9800 8650 9800 8750
Wire Wire Line
	9800 8700 10550 8700
Wire Wire Line
	10550 8700 10550 8750
Wire Wire Line
	10300 8750 10300 8700
Connection ~ 10300 8700
Wire Wire Line
	10050 8750 10050 8700
Connection ~ 10050 8700
Wire Wire Line
	9800 8950 9800 9050
Wire Wire Line
	9800 9000 10550 9000
Wire Wire Line
	10550 9000 10550 8950
Wire Wire Line
	10300 8950 10300 9000
Connection ~ 10300 9000
Wire Wire Line
	10050 8950 10050 9000
Connection ~ 10050 9000
Connection ~ 9800 8700
Connection ~ 9800 9000
Wire Wire Line
	10800 8650 10800 8750
Wire Wire Line
	10800 8700 11550 8700
Wire Wire Line
	11550 8700 11550 8750
Wire Wire Line
	11300 8750 11300 8700
Connection ~ 11300 8700
Wire Wire Line
	11050 8750 11050 8700
Connection ~ 11050 8700
Wire Wire Line
	10800 8950 10800 9050
Wire Wire Line
	10800 9000 11550 9000
Wire Wire Line
	11550 9000 11550 8950
Wire Wire Line
	11300 8950 11300 9000
Connection ~ 11300 9000
Wire Wire Line
	11050 8950 11050 9000
Connection ~ 11050 9000
Connection ~ 10800 8700
Connection ~ 10800 9000
Wire Wire Line
	11800 8650 11800 8750
Wire Wire Line
	11800 8700 12550 8700
Wire Wire Line
	12550 8700 12550 8750
Wire Wire Line
	12300 8750 12300 8700
Connection ~ 12300 8700
Wire Wire Line
	12050 8750 12050 8700
Connection ~ 12050 8700
Wire Wire Line
	11800 8950 11800 9050
Wire Wire Line
	11800 9000 12550 9000
Wire Wire Line
	12550 9000 12550 8950
Wire Wire Line
	12300 8950 12300 9000
Connection ~ 12300 9000
Wire Wire Line
	12050 8950 12050 9000
Connection ~ 12050 9000
Connection ~ 11800 8700
Connection ~ 11800 9000
Wire Wire Line
	8800 8650 8800 8750
Wire Wire Line
	9050 8750 9050 8700
Wire Wire Line
	8800 8950 8800 9050
Wire Wire Line
	9050 8950 9050 9000
Connection ~ 8800 8700
Connection ~ 8800 9000
Wire Wire Line
	9050 8700 8800 8700
Wire Wire Line
	9050 9000 8800 9000
Wire Wire Line
	9300 8650 9300 8750
Wire Wire Line
	9550 8750 9550 8700
Wire Wire Line
	9300 8950 9300 9050
Wire Wire Line
	9550 8950 9550 9000
Connection ~ 9300 8700
Connection ~ 9300 9000
Wire Wire Line
	9550 8700 9300 8700
Wire Wire Line
	9550 9000 9300 9000
Wire Wire Line
	8000 5200 7950 5200
Connection ~ 7950 5200
Wire Wire Line
	8350 5900 7950 5900
Connection ~ 7950 5900
Wire Wire Line
	11100 6100 11100 6050
Wire Wire Line
	11100 6050 11050 6050
Wire Wire Line
	12850 5050 12950 5050
Wire Wire Line
	12850 5150 12950 5150
Wire Wire Line
	12850 5250 12950 5250
Wire Wire Line
	12850 5350 12950 5350
Wire Wire Line
	12850 5450 12950 5450
Wire Wire Line
	12850 5550 12950 5550
Wire Wire Line
	12850 5650 12950 5650
Wire Wire Line
	3600 6800 3600 6850
Wire Wire Line
	3600 7300 3600 7250
Wire Wire Line
	2950 7050 3300 7050
Wire Wire Line
	2550 6100 3300 6100
Wire Wire Line
	2550 7050 2650 7050
Wire Wire Line
	3050 7050 3050 7150
Connection ~ 3050 7050
Wire Wire Line
	3050 7450 3050 7350
Wire Wire Line
	3850 6100 4700 6100
Wire Wire Line
	3850 7050 4700 7050
Wire Wire Line
	12850 5750 12950 5750
Wire Wire Line
	12950 5850 12850 5850
Wire Wire Line
	12950 4950 12850 4950
Wire Wire Line
	3600 5500 3600 5450
Wire Wire Line
	3600 5100 3600 5150
Connection ~ 3600 5100
Wire Wire Line
	7950 6350 7950 6450
Connection ~ 7950 6450
Wire Wire Line
	7950 6450 8750 6450
Wire Wire Line
	7950 6350 8750 6350
Connection ~ 7950 6350
Wire Wire Line
	7950 4250 7950 4450
Wire Wire Line
	8350 4400 8750 4400
Wire Wire Line
	8050 4400 7950 4400
Connection ~ 7950 4400
Wire Wire Line
	8750 6950 8050 6950
Wire Wire Line
	8050 6950 8050 6900
Wire Wire Line
	8050 6900 7950 6900
Connection ~ 7950 6900
Wire Wire Line
	2550 5100 3350 5100
Wire Wire Line
	7850 6150 8750 6150
Wire Wire Line
	8750 6050 7850 6050
Wire Wire Line
	3550 5100 4700 5100
Wire Wire Line
	4450 5000 4450 5100
Connection ~ 4450 5100
Wire Wire Line
	5550 6250 5550 6200
Wire Wire Line
	7600 4900 7600 4750
Wire Wire Line
	7600 4750 8750 4750
Wire Wire Line
	8750 4850 7600 4850
Connection ~ 7600 4850
Wire Wire Line
	4450 5950 4450 6100
Connection ~ 4450 6100
Wire Wire Line
	4450 6900 4450 7050
Connection ~ 4450 7050
$EndSCHEMATC
